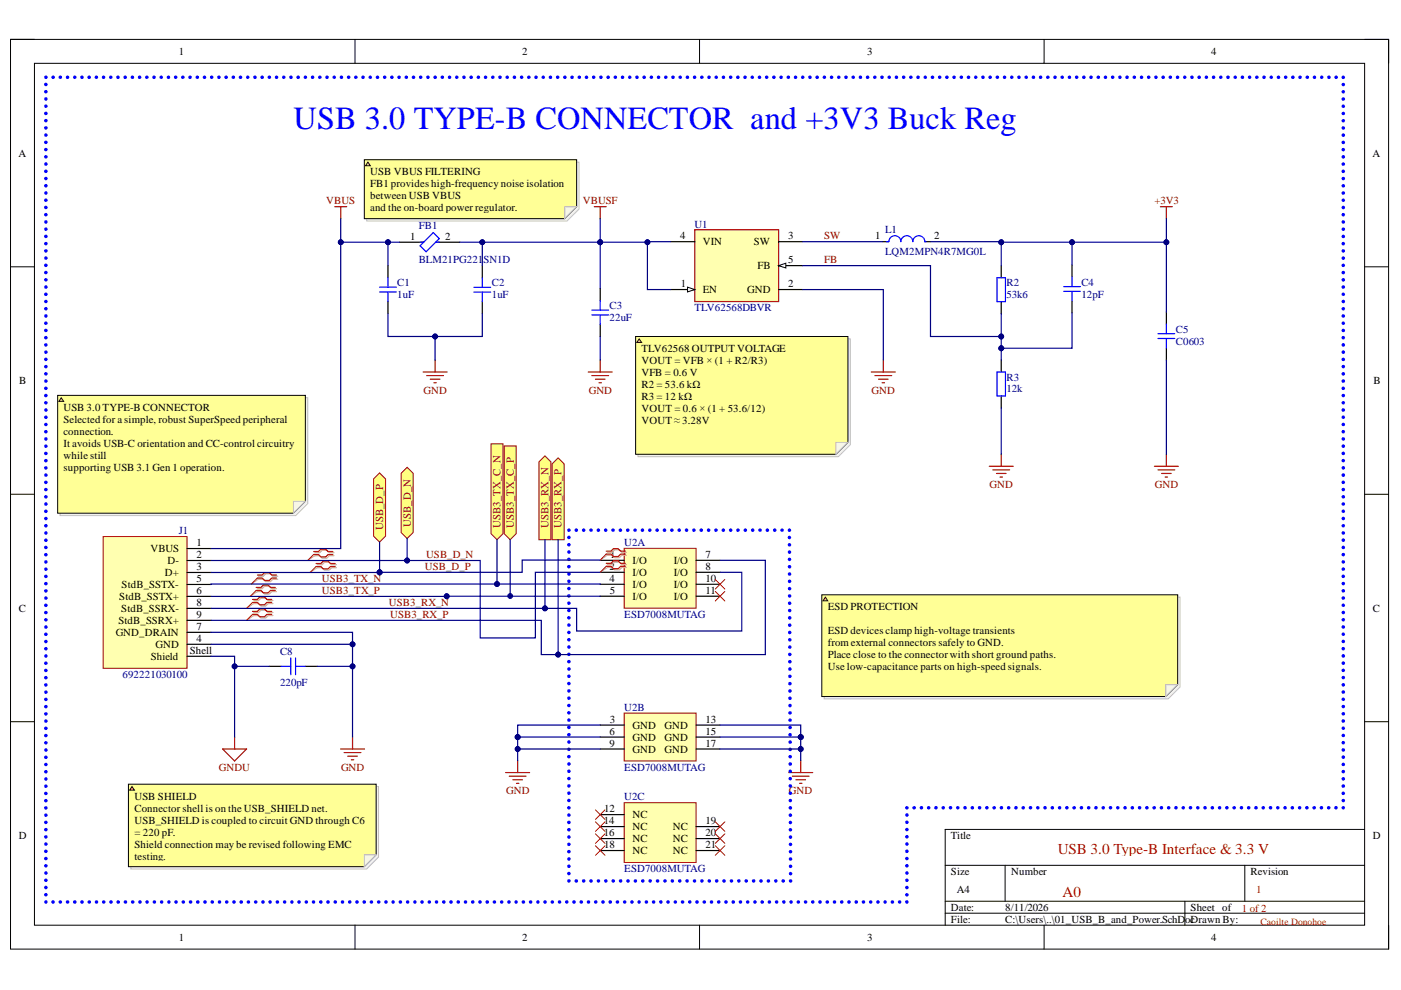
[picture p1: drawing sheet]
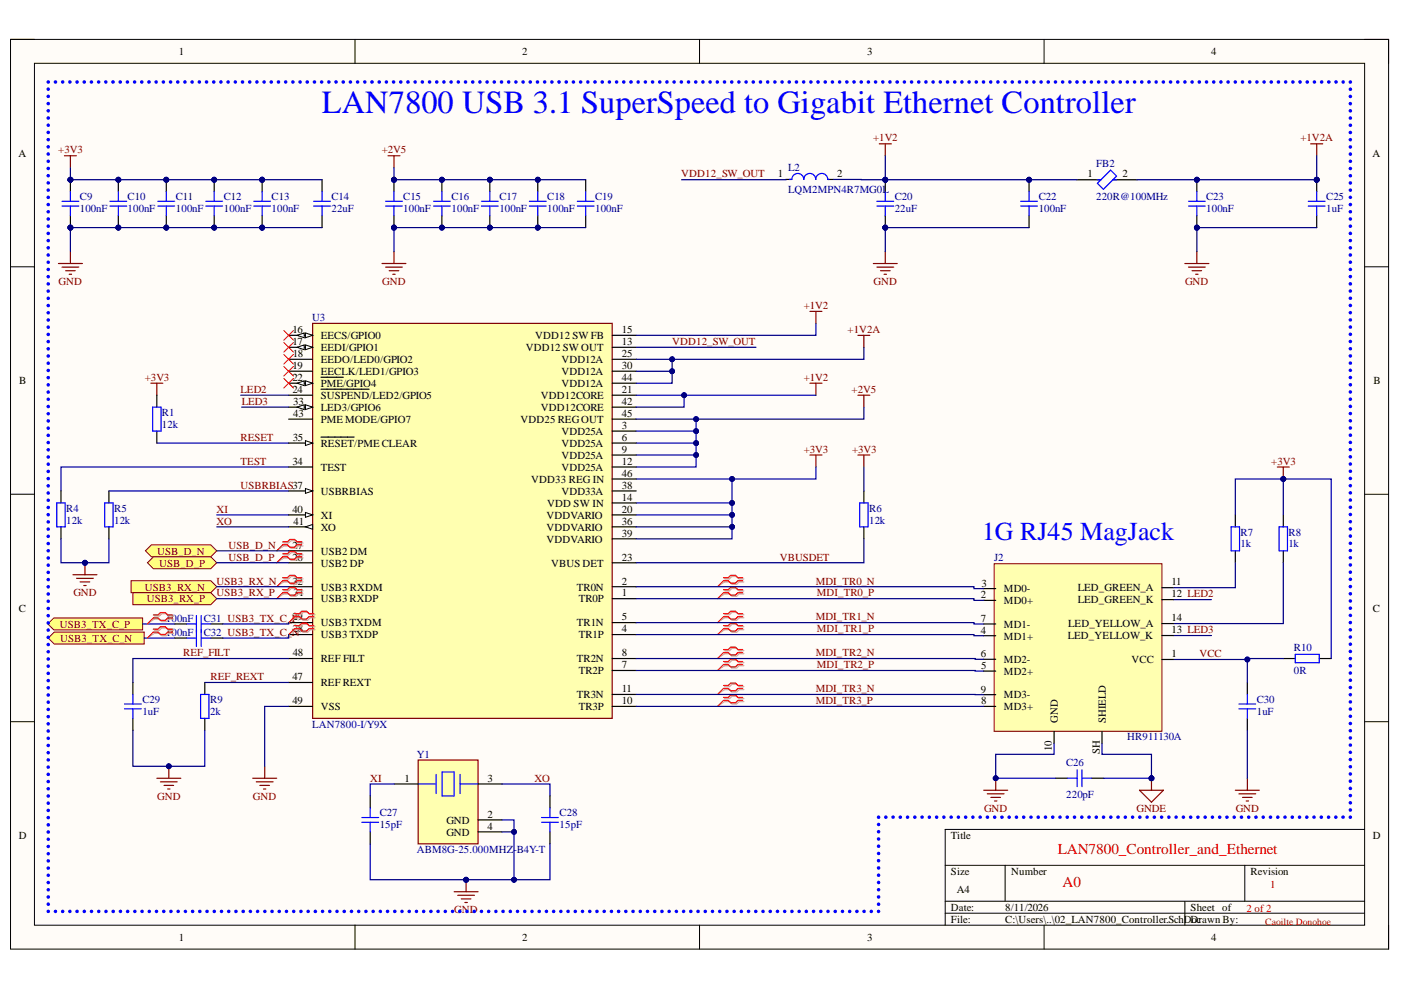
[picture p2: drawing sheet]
# Altium project LAN7800_USB_Ethernet_RevA.PrjPcb
2 sheets, 48 parts. Net scope: flat (ports and power ports of the same name join across sheets).
Board file: LAN7800_USB_Ethernet_RevA.PcbDoc
Sheets:
  01_USB_B_and_Power.SchDoc
  02_LAN7800_Controller.SchDoc

## Sheet 01_USB_B_and_Power.SchDoc: USB 3.0 Type-B Interface & 3.3 V Power
size A4; DrawnBy: Caoilte Donohoe; Revision: A0; SheetNumber: 1; SheetTotal: 2; Project Name: USB3 Gigabit Ethernet Adapter

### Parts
C1  1uF  [CAP_0402]
C2  1uF  [CAP_0402]
C3  22uF  [CAP_0805]
C4  12pF  [CAP_0402]
C5  C0603  [CAP_0603]
C8  220pF  [CAP_0603]
FB1  BLM21PG221SN1D  [FP-BLM21-0_2-t0_85-e0_5-IPC_C]
J1  692221030100  [692221030100]
L1  LQM2MPN4R7MG0L  [FP-LQM2MPN_G0-IPC_B]
R2  53k6  [RES_0402]
R3  12k  [RES_0402]
U1  TLV62568DBVR  [FP-DBV0005A-MFG]
U2  ESD7008MUTAG  [ONSC-UDFN-18-517BV_V]  (parts A,B,C of 3)

### Ports
USB3_RX_N (out, see 02_LAN7800_Controller[1C]), USB3_RX_P (out, see 02_LAN7800_Controller[1C]), USB3_TX_C_N (in, see 02_LAN7800_Controller[1C]), USB3_TX_C_P (in, see 02_LAN7800_Controller[1C]), USB_D_N (bidir, see 02_LAN7800_Controller[1C]), USB_D_P (bidir, see 02_LAN7800_Controller[1C])

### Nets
+3V3: C4.2 C5.2 L1.2 R2.2
GND: C1.1 C2.1 C3.1 C5.1 C8.2 J1.4(GND) J1.7(GND_DRAIN) R3.1 U1.2(GND) U2.3(GND) U2.6(GND) U2.9(GND) U2.13(GND) U2.15(GND) U2.17(GND)
GNDU: C8.1 J1.Shell(Shield)
VBUS: C1.2 FB1.1 J1.1(VBUS)
VBUSF: C2.2 C3.2 FB1.2 U1.1(EN) U1.4(VIN)
FB: C4.1 R2.1 R3.2 U1.5(FB)
SW: L1.1 U1.3(SW)
USB3_RX_N: J1.8(StdB_SSRX-) U2.8(I/O) ; port USB3_RX_N
USB3_RX_P: J1.9(StdB_SSRX+) U2.7(I/O) ; port USB3_RX_P
USB3_TX_N: J1.5(StdB_SSTX-) U2.4(I/O) ; port USB3_TX_C_N
USB3_TX_P: J1.6(StdB_SSTX+) U2.5(I/O) ; port USB3_TX_C_P
USB_D_N: J1.2(D-) U2.2(I/O) ; port USB_D_N
USB_D_P: J1.3(D+) U2.1(I/O) ; port USB_D_P

Not connected (* = marked no-connect by the designer): U2 10(I/O)* 11(I/O)* 12(NC)* 14(NC)* 16(NC)* 18(NC)* 19(NC)* 20(NC)* 21(NC)*

### Layout directives
differential pair: USB3_RX_N, USB3_RX_P, USB3_TX_N, USB3_TX_P, USB_D_N, USB_D_P

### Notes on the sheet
- USB 3.0 TYPE-B CONNECTOR  and +3V3 Buck Reg
- (near FB1) USB VBUS FILTERING
  FB1 provides high-frequency noise isolation between USB VBUS
  and the on-board power regulator.
- TLV62568 OUTPUT VOLTAGE
  VOUT = VFB × (1 + R2/R3)
  VFB = 0.6 V
  R2 = 53.6 kΩ
  R3 = 12 kΩ
  VOUT = 0.6 × (1 + 53.6/12)
  VOUT ≈ 3.28V
- (near J1) USB 3.0 TYPE-B CONNECTOR
  Selected for a simple, robust SuperSpeed peripheral connection.
  It avoids USB-C orientation and CC-control circuitry while still
  supporting USB 3.1 Gen 1 operation.
- ESD PROTECTION
  ESD devices clamp high-voltage transients
  from external connectors safely to GND.
  Place close to the connector with short ground paths.
  Use low-capacitance parts on high-speed signals.
- USB 3.0 Type-B Interface & 3.3 V Power
- USB SHIELD
  Connector shell is on the USB_SHIELD net.
  USB_SHIELD is coupled to circuit GND through C6 = 220 pF.
  Shield connection may be revised following EMC testing.
- A0
- 1 of 2
- 1
- Caoilte Donohoe

## Sheet 02_LAN7800_Controller.SchDoc
size A4; SheetNumber: 2; SheetTotal: 2

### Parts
C9  100nF  [CAP_0402]
C10  100nF  [CAP_0402]
C11  100nF  [CAP_0402]
C12  100nF  [CAP_0402]
C13  100nF  [CAP_0402]
C14  22uF  [CAP_0603]
C15  100nF  [CAP_0402]
C16  100nF  [CAP_0402]
C17  100nF  [CAP_0402]
C18  100nF  [CAP_0402]
C19  100nF  [CAP_0402]
C20  22uF  [CAP_0603]
C22  100nF  [CAP_0402]
C23  100nF  [CAP_0402]
C25  1uF  [CAP_0402]
C26  220pF  [CAP_0603]
C27  15pF  [CAP_0603]
C28  15pF  [CAP_0603]
C29  1uF  [CAP_0402]
C30  1uF  [CAP_0402]
C31  100nF  [CAP_0402]
C32  100nF  [CAP_0402]
FB2  220R@100MHz  [FP-BLM21-0_2-t0_85-e0_5-IPC_C]
J2  HR911130A  [HR911130A]
L2  LQM2MPN4R7MG0L  [FP-LQM2MPN_G0-IPC_B]
R1  12k  [RES_0402]
R4  12k  [RES_0402]
R5  12k  [RES_0402]
R6  12k  [RES_0402]
R7  1k  [RES_0402]
R8  1k  [RES_0402]
R9  2k  [RES_0402]
R10  0R  [RES_0402]
U3  LAN7800-I/Y9X  [FP-48SQFN-5304-7x7B-IPC_B]
Y1  ABM8G-25.000MHZ-B4Y-T  [FP-ABM8G-MFG]

### Ports
USB3_RX_N (in, see 01_USB_B_and_Power[2C]), USB3_RX_P (in, see 01_USB_B_and_Power[2C]), USB3_TX_C_N (out, see 01_USB_B_and_Power[2C]), USB3_TX_C_P (out, see 01_USB_B_and_Power[2C]), USB_D_N (bidir, see 01_USB_B_and_Power[2C]), USB_D_P (bidir, see 01_USB_B_and_Power[2C])

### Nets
+1V2: C20.2 C22.2 FB2.1 L2.2 U3.15(VDD12_SW_FB) U3.21(VDD12CORE) U3.42(VDD12CORE)
+1V2A: C23.2 C25.2 FB2.2 U3.25(VDD12A) U3.30(VDD12A) U3.44(VDD12A)
+2V5: C15.2 C16.2 C17.2 C18.2 C19.2 U3.3(VDD25A) U3.6(VDD25A) U3.9(VDD25A) U3.12(VDD25A) U3.45(VDD25_REG_OUT)
+3V3: C9.2 C10.2 C11.2 C12.2 C13.2 C14.2 R1.2 R6.1 R7.1 R8.1 R10.2 U3.14(VDD_SW_IN) U3.20(VDDVARIO) U3.36(VDDVARIO) U3.39(VDDVARIO) U3.46(VDD33_REG_IN)
GND: C9.1 C10.1 C11.1 C12.1 C13.1 C14.1 C15.1 C16.1 C17.1 C18.1 C19.1 C20.1 C22.1 C23.1 C25.1 C26.1 C27.1 C28.1 C29.1 C30.1 J2.10(GND) R4.1 R5.1 R9.1 U3.49(VSS) Y1.2(GND) Y1.4(GND)
GNDE: C26.2 J2.SH(SHIELD)
LED2: J2.12(LED_GREEN_K) U3.24(~{SUSPEND}/LED2/GPIO5)
LED3: J2.13(LED_YELLOW_K) U3.33(LED3/GPIO6)
MDI_TR0_N: J2.3(MD0-) U3.2(TR0N)
MDI_TR0_P: J2.2(MD0+) U3.1(TR0P)
MDI_TR1_N: J2.7(MD1-) U3.5(TR1N)
MDI_TR1_P: J2.4(MD1+) U3.4(TR1P)
MDI_TR2_N: J2.6(MD2-) U3.8(TR2N)
MDI_TR2_P: J2.5(MD2+) U3.7(TR2P)
MDI_TR3_N: J2.9(MD3-) U3.11(TR3N)
MDI_TR3_P: J2.8(MD3+) U3.10(TR3P)
REF_FILT: C29.2 U3.48(REF_FILT)
REF_REXT: R9.2 U3.47(REF_REXT)
RESET: R1.1 U3.35(~{RESET}/PME_CLEAR)
TEST: R4.2 U3.34(TEST)
USB3_RX_N: U3.32(USB3_RXDM) ; port USB3_RX_N
USB3_RX_P: U3.31(USB3_RXDP) ; port USB3_RX_P
USB3_TX_C_N: C32.1 U3.28(USB3_TXDP)
USB3_TX_C_P: C31.1 U3.29(USB3_TXDM)
USB3_TX_N: C32.2 ; port USB3_TX_C_N
USB3_TX_P: C31.2 ; port USB3_TX_C_P
USB_D_N: U3.27(USB2_DM) ; port USB_D_N
USB_D_P: U3.26(USB2_DP) ; port USB_D_P
USBRBIAS: R5.2 U3.37(USBRBIAS)
VBUSDET: R6.2 U3.23(VBUS_DET)
VCC: C30.2 J2.1(VCC) R10.1
VDD12_SW_OUT: L2.1 U3.13(VDD12_SW_OUT)
XI: C27.2 U3.40(XI) Y1.1
XO: C28.2 U3.41(XO) Y1.3
NetJ2_11: J2.11(LED_GREEN_A) R7.2
NetJ2_14: J2.14(LED_YELLOW_A) R8.2

Not connected (* = marked no-connect by the designer): U3 16(EECS/GPIO0)* 17(EEDI/GPIO1)* 18(EEDO/LED0/GPIO2)* 19(EECLK/LED1/GPIO3)* 22(~{PME}/GPIO4)* 38(VDD33A) 43(PME_MODE/GPIO7)

### Layout directives
differential pair: MDI_TR0_N, MDI_TR0_P, MDI_TR1_N, MDI_TR1_P, MDI_TR2_N, MDI_TR2_P, MDI_TR3_N, MDI_TR3_P, USB3_RX_N, USB3_RX_P, USB3_TX_C_N, USB3_TX_C_P, USB3_TX_N, USB3_TX_P, USB_D_N, USB_D_P

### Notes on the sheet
- LAN7800 USB 3.1 SuperSpeed to Gigabit Ethernet Controller
- 1G RJ45 MagJack
- LAN7800_Controller_and_Ethernet
- A0
- 2 of 2
- 1
- Caoilte Donohoe

## Nets that join several sheets
+3V3: 01_USB_B_and_Power (C4.2 C5.2 L1.2 R2.2), 02_LAN7800_Controller (16 pins)
GND: 01_USB_B_and_Power (15 pins), 02_LAN7800_Controller (27 pins)
USB3_RX_N: 01_USB_B_and_Power (J1.8 U2.8), 02_LAN7800_Controller (U3.32)
USB3_RX_P: 01_USB_B_and_Power (J1.9 U2.7), 02_LAN7800_Controller (U3.31)
USB3_TX_N: 01_USB_B_and_Power (J1.5 U2.4), 02_LAN7800_Controller (C32.2)
USB3_TX_P: 01_USB_B_and_Power (J1.6 U2.5), 02_LAN7800_Controller (C31.2)
USB_D_N: 01_USB_B_and_Power (J1.2 U2.2), 02_LAN7800_Controller (U3.27)
USB_D_P: 01_USB_B_and_Power (J1.3 U2.1), 02_LAN7800_Controller (U3.26)
